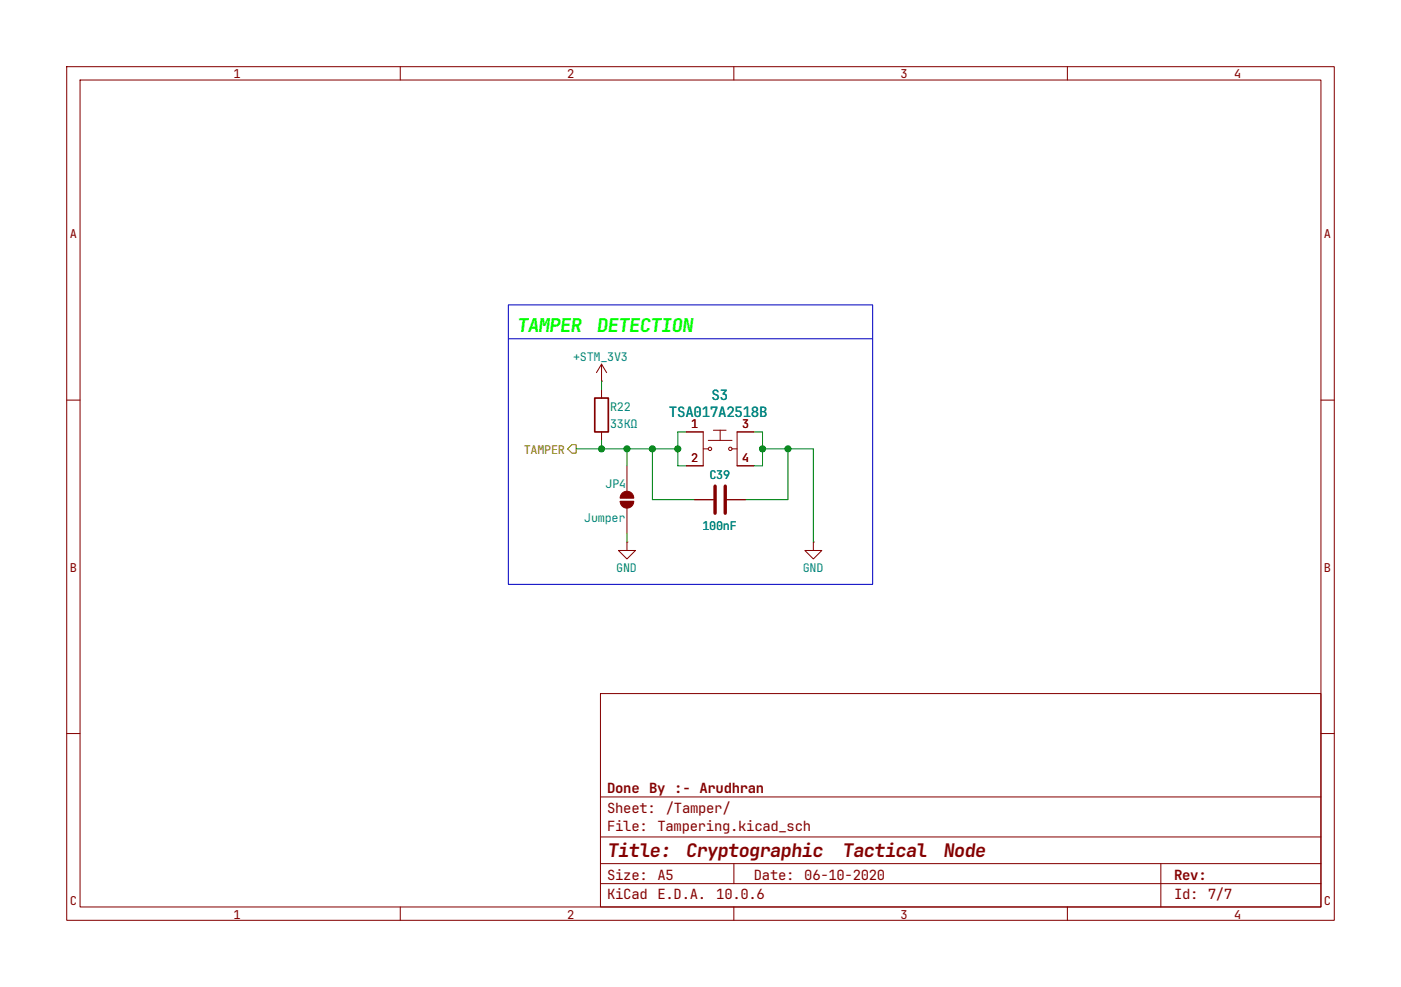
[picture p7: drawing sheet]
(kicad_sch
 (version 20260306)
 (generator "eeschema")
 (generator_version "10.0")
 (paper "A5")
 (title_block
  (title "Cryptographic Tactical Node")
  (date "06-10-2020")
  (company "Done By :- Arudhran"))
 (lib_symbols
  (symbol "Device:C"
   (pin_numbers (hide yes))
   (pin_names
    (offset 0.254)) (exclude_from_sim no) (in_bom yes) (on_board yes)
   (in_pos_files yes)
   (duplicate_pin_numbers_are_jumpers no)
   (property "Reference" "C" (at 0.635 2.54 0) (show_name no) (do_not_autoplace no) (effects (font (size 1.27 1.27)) (justify left)))
   (property "Value" "C" (at 0.635 -2.54 0) (show_name no) (do_not_autoplace no) (effects (font (size 1.27 1.27)) (justify left)))
   (property "Footprint" "" (at 0.9652 -3.81 0) (show_name no) (do_not_autoplace no) (hide yes) (effects (font (size 1.27 1.27))))
   (property "Datasheet" "" (at 0 0 0) (show_name no) (do_not_autoplace no) (hide yes) (effects (font (size 1.27 1.27))))
   (property "Description" "Unpolarized capacitor" (at 0 0 0) (show_name no) (do_not_autoplace no) (hide yes) (effects (font (size 1.27 1.27))))
   (symbol "C_0_1"
    (polyline (pts (xy -2.032 0.762) (xy 2.032 0.762)) (stroke (width 0.508) (type default)) (fill (type none)))
    (polyline (pts (xy -2.032 -0.762) (xy 2.032 -0.762)) (stroke (width 0.508) (type default)) (fill (type none))))
   (symbol "C_1_1"
    (pin passive line (at 0 3.81 270) (length 2.794) (name "" (effects (font (size 1.27 1.27)))) (number "1" (effects (font (size 1.27 1.27)))))
    (pin passive line (at 0 -3.81 90) (length 2.794) (name "" (effects (font (size 1.27 1.27)))) (number "2" (effects (font (size 1.27 1.27))))))
   (embedded_fonts no))
  (symbol "Device:R"
   (pin_numbers (hide yes))
   (pin_names
    (offset 0)) (exclude_from_sim no) (in_bom yes) (on_board yes)
   (in_pos_files yes)
   (duplicate_pin_numbers_are_jumpers no)
   (property "Reference" "R" (at 2.032 0 90) (show_name no) (do_not_autoplace no) (effects (font (size 1.27 1.27))))
   (property "Value" "R" (at 0 0 90) (show_name no) (do_not_autoplace no) (effects (font (size 1.27 1.27))))
   (property "Footprint" "" (at -1.778 0 90) (show_name no) (do_not_autoplace no) (hide yes) (effects (font (size 1.27 1.27))))
   (property "Datasheet" "" (at 0 0 0) (show_name no) (do_not_autoplace no) (hide yes) (effects (font (size 1.27 1.27))))
   (property "Description" "Resistor" (at 0 0 0) (show_name no) (do_not_autoplace no) (hide yes) (effects (font (size 1.27 1.27))))
   (symbol "R_0_1"
    (rectangle (start -1.016 -2.54) (end 1.016 2.54) (stroke (width 0.254) (type default)) (fill (type none))))
   (symbol "R_1_1"
    (pin passive line (at 0 3.81 270) (length 1.27) (name "" (effects (font (size 1.27 1.27)))) (number "1" (effects (font (size 1.27 1.27)))))
    (pin passive line (at 0 -3.81 90) (length 1.27) (name "" (effects (font (size 1.27 1.27)))) (number "2" (effects (font (size 1.27 1.27))))))
   (embedded_fonts no))
  (symbol "SolderJumper_2_Open_1"
   (pin_numbers (hide yes))
   (pin_names
    (offset 0) (hide yes)) (exclude_from_sim no) (in_bom no) (on_board yes)
   (in_pos_files yes)
   (duplicate_pin_numbers_are_jumpers no)
   (property "Reference" "JP" (at 0 2.032 0) (show_name no) (do_not_autoplace no) (effects (font (size 1.27 1.27))))
   (property "Value" "SolderJumper_2_Open" (at 0 -2.54 0) (show_name no) (do_not_autoplace no) (effects (font (size 1.27 1.27))))
   (property "Footprint" "" (at 0 0 0) (show_name no) (do_not_autoplace no) (hide yes) (effects (font (size 1.27 1.27))))
   (property "Datasheet" "" (at 0 -7.62 0) (show_name no) (do_not_autoplace no) (hide yes) (effects (font (size 1.27 1.27))))
   (property "Description" "Solder Jumper, 2-pole, open" (at 0 -5.08 0) (show_name no) (do_not_autoplace no) (hide yes) (effects (font (size 1.27 1.27))))
   (symbol "SolderJumper_2_Open_1_0_1"
    (polyline (pts (xy -0.254 1.016) (xy -0.254 -1.016)) (stroke (width 0.1524) (type default)) (fill (type none)))
    (arc (start -0.254 -1.016) (mid -1.2656 0) (end -0.254 1.016) (stroke (width 0.1524) (type default)) (fill (type outline)))
    (arc (start 0.254 1.016) (mid 1.2656 0) (end 0.254 -1.016) (stroke (width 0.1524) (type default)) (fill (type outline)))
    (polyline (pts (xy 0.254 1.016) (xy 0.254 -1.016)) (stroke (width 0.1524) (type default)) (fill (type none))))
   (symbol "SolderJumper_2_Open_1_1_1"
    (pin passive line (at -5.08 0 0) (length 3.81) (name "A" (effects (font (size 1.27 1.27)))) (number "1" (effects (font (size 1.27 1.27)))))
    (pin passive line (at 5.08 0 180) (length 3.81) (name "B" (effects (font (size 1.27 1.27)))) (number "2" (effects (font (size 1.27 1.27))))))
   (embedded_fonts no))
  (symbol "dk_Tactile-Switches:B3F-1000"
   (pin_names
    (offset 1.016)) (exclude_from_sim no) (in_bom yes) (on_board yes)
   (in_pos_files yes)
   (duplicate_pin_numbers_are_jumpers no)
   (property "Reference" "S" (at 0 5.08 0) (show_name no) (do_not_autoplace no) (effects (font (size 1.524 1.524))))
   (property "Value" "B3F-1000" (at 0 -5.08 0) (show_name no) (do_not_autoplace no) (effects (font (size 1.524 1.524))))
   (property "Footprint" "digikey-footprints:Switch_Tactile_THT_B3F-1xxx" (at 5.08 5.08 0) (show_name no) (do_not_autoplace no) (hide yes) (effects (font (size 1.524 1.524)) (justify left)))
   (property "Datasheet" "https://omronfs.omron.com/en_US/ecb/products/pdf/en-b3f.pdf" (at 5.08 7.62 0) (show_name no) (do_not_autoplace no) (hide yes) (effects (font (size 1.524 1.524)) (justify left)))
   (property "Description" "SWITCH TACTILE SPST-NO 0.05A 24V" (at 0 0 0) (show_name no) (do_not_autoplace no) (hide yes) (effects (font (size 1.27 1.27))))
   (property "Digi-Key_PN" "SW400-ND" (at 5.08 10.16 0) (show_name no) (do_not_autoplace no) (hide yes) (effects (font (size 1.524 1.524)) (justify left)))
   (property "MPN" "B3F-1000" (at 5.08 12.7 0) (show_name no) (do_not_autoplace no) (hide yes) (effects (font (size 1.524 1.524)) (justify left)))
   (property "Category" "Switches" (at 5.08 15.24 0) (show_name no) (do_not_autoplace no) (hide yes) (effects (font (size 1.524 1.524)) (justify left)))
   (property "Family" "Tactile Switches" (at 5.08 17.78 0) (show_name no) (do_not_autoplace no) (hide yes) (effects (font (size 1.524 1.524)) (justify left)))
   (property "DK_Datasheet_Link" "https://omronfs.omron.com/en_US/ecb/products/pdf/en-b3f.pdf" (at 5.08 20.32 0) (show_name no) (do_not_autoplace no) (hide yes) (effects (font (size 1.524 1.524)) (justify left)))
   (property "DK_Detail_Page" "/product-detail/en/omron-electronics-inc-emc-div/B3F-1000/SW400-ND/33150" (at 5.08 22.86 0) (show_name no) (do_not_autoplace no) (hide yes) (effects (font (size 1.524 1.524)) (justify left)))
   (property "Description_1" "SWITCH TACTILE SPST-NO 0.05A 24V" (at 5.08 25.4 0) (show_name no) (do_not_autoplace no) (hide yes) (effects (font (size 1.524 1.524)) (justify left)))
   (property "Manufacturer" "Omron Electronics Inc-EMC Div" (at 5.08 27.94 0) (show_name no) (do_not_autoplace no) (hide yes) (effects (font (size 1.524 1.524)) (justify left)))
   (property "Status" "Active" (at 5.08 30.48 0) (show_name no) (do_not_autoplace no) (hide yes) (effects (font (size 1.524 1.524)) (justify left)))
   (symbol "B3F-1000_0_1"
    (polyline (pts (xy -2.54 2.54) (xy -2.54 -2.54)) (stroke (width 0) (type solid)) (fill (type none)))
    (polyline (pts (xy -1.778 1.27) (xy 1.778 1.27)) (stroke (width 0) (type solid)) (fill (type none)))
    (polyline (pts (xy -1.778 0) (xy -2.54 0)) (stroke (width 0) (type solid)) (fill (type none)))
    (circle (center -1.524 0) (radius 0.254) (stroke (width 0) (type solid)) (fill (type none)))
    (circle (center 1.524 0) (radius 0.254) (stroke (width 0) (type solid)) (fill (type none)))
    (polyline (pts (xy 2.54 0) (xy 1.778 0)) (stroke (width 0) (type solid)) (fill (type none)))
    (polyline (pts (xy 2.54 -2.54) (xy 2.54 2.54)) (stroke (width 0) (type solid)) (fill (type none))))
   (symbol "B3F-1000_1_1"
    (polyline (pts (xy -1.016 2.794) (xy 0.889 2.794)) (stroke (width 0) (type solid)) (fill (type none)))
    (polyline (pts (xy 0 2.794) (xy 0 1.27)) (stroke (width 0) (type solid)) (fill (type none)))
    (pin passive line (at -5.08 2.54 0) (length 2.54) (name "" (effects (font (size 1.27 1.27)))) (number "1" (effects (font (size 1.27 1.27)))))
    (pin passive line (at -5.08 -2.54 0) (length 2.54) (name "" (effects (font (size 1.27 1.27)))) (number "2" (effects (font (size 1.27 1.27)))))
    (pin passive line (at 5.08 2.54 180) (length 2.54) (name "" (effects (font (size 1.27 1.27)))) (number "3" (effects (font (size 1.27 1.27)))))
    (pin passive line (at 5.08 -2.54 180) (length 2.54) (name "" (effects (font (size 1.27 1.27)))) (number "4" (effects (font (size 1.27 1.27))))))
   (embedded_fonts no))
  (symbol "power:GND"
   (power global)
   (pin_numbers (hide yes))
   (pin_names
    (offset 0) (hide yes)) (exclude_from_sim no) (in_bom yes) (on_board yes)
   (in_pos_files yes)
   (duplicate_pin_numbers_are_jumpers no)
   (property "Reference" "#PWR" (at 0 -6.35 0) (show_name no) (do_not_autoplace no) (hide yes) (effects (font (size 1.27 1.27))))
   (property "Value" "GND" (at 0 -3.81 0) (show_name no) (do_not_autoplace no) (effects (font (size 1.27 1.27))))
   (property "Footprint" "" (at 0 0 0) (show_name no) (do_not_autoplace no) (hide yes) (effects (font (size 1.27 1.27))))
   (property "Datasheet" "" (at 0 0 0) (show_name no) (do_not_autoplace no) (hide yes) (effects (font (size 1.27 1.27))))
   (property "Description" "Power symbol creates a global label with name \"GND\" , ground" (at 0 0 0) (show_name no) (do_not_autoplace no) (hide yes) (effects (font (size 1.27 1.27))))
   (symbol "GND_0_1"
    (polyline (pts (xy 0 0) (xy 0 -1.27) (xy 1.27 -1.27) (xy 0 -2.54) (xy -1.27 -1.27) (xy 0 -1.27)) (stroke (width 0) (type default)) (fill (type none))))
   (symbol "GND_1_1"
    (pin power_in line (at 0 0 270) (length 0) (name "" (effects (font (size 1.27 1.27)))) (number "1" (effects (font (size 1.27 1.27))))))
   (embedded_fonts no))
  (symbol "power:VPP"
   (power global)
   (pin_numbers (hide yes))
   (pin_names
    (offset 0) (hide yes)) (exclude_from_sim no) (in_bom yes) (on_board yes)
   (in_pos_files yes)
   (duplicate_pin_numbers_are_jumpers no)
   (property "Reference" "#PWR" (at 0 -3.81 0) (show_name no) (do_not_autoplace no) (hide yes) (effects (font (size 1.27 1.27))))
   (property "Value" "VPP" (at 0 3.556 0) (show_name no) (do_not_autoplace no) (effects (font (size 1.27 1.27))))
   (property "Footprint" "" (at 0 0 0) (show_name no) (do_not_autoplace no) (hide yes) (effects (font (size 1.27 1.27))))
   (property "Datasheet" "" (at 0 0 0) (show_name no) (do_not_autoplace no) (hide yes) (effects (font (size 1.27 1.27))))
   (property "Description" "Power symbol creates a global label with name \"VPP\"" (at 0 0 0) (show_name no) (do_not_autoplace no) (hide yes) (effects (font (size 1.27 1.27))))
   (symbol "VPP_0_1"
    (polyline (pts (xy -0.762 1.27) (xy 0 2.54)) (stroke (width 0) (type default)) (fill (type none)))
    (polyline (pts (xy 0 2.54) (xy 0.762 1.27)) (stroke (width 0) (type default)) (fill (type none)))
    (polyline (pts (xy 0 0) (xy 0 2.54)) (stroke (width 0) (type default)) (fill (type none))))
   (symbol "VPP_1_1"
    (pin power_in line (at 0 0 90) (length 0) (name "" (effects (font (size 1.27 1.27)))) (number "1" (effects (font (size 1.27 1.27))))))
   (embedded_fonts no)))
 (rectangle
  (start 76.2 45.72)
  (end 130.81 87.63)
  (stroke (width 0) (type default))
  (fill (type none)))
 (text "TAMPER DETECTION"
  (exclude_from_sim no)
  (at 77.47 49.53 0)
  (effects (font (size 2.032 2.032)
    (bold yes)
    (italic yes) (color 0 255 0 1)) (justify left)))
 (junction
  (at 97.79 67.31)
  (diameter 0)
  (color 0 0 0 0))
 (junction
  (at 101.6 67.31)
  (diameter 0)
  (color 0 0 0 0))
 (junction
  (at 90.17 67.31)
  (diameter 0)
  (color 0 0 0 0))
 (junction
  (at 93.98 67.31)
  (diameter 0)
  (color 0 0 0 0))
 (junction
  (at 118.11 67.31)
  (diameter 0)
  (color 0 0 0 0))
 (junction
  (at 114.3 67.31)
  (diameter 0)
  (color 0 0 0 0))
 (wire
  (pts (xy 90.17 67.31) (xy 93.98 67.31))
  (stroke (width 0) (type default)))
 (wire
  (pts (xy 101.6 64.77) (xy 102.87 64.77))
  (stroke (width 0) (type default)))
 (wire
  (pts (xy 101.6 69.85) (xy 102.87 69.85))
  (stroke (width 0) (type default)))
 (wire
  (pts (xy 121.92 67.31) (xy 121.92 81.28))
  (stroke (width 0) (type default)))
 (wire
  (pts (xy 118.11 67.31) (xy 121.92 67.31))
  (stroke (width 0) (type default)))
 (wire
  (pts (xy 111.76 74.93) (xy 118.11 74.93))
  (stroke (width 0) (type default)))
 (polyline
  (pts (xy 76.2 50.8) (xy 130.81 50.8))
  (stroke (width 0) (type default)))
 (wire
  (pts (xy 93.98 67.31) (xy 93.98 69.85))
  (stroke (width 0) (type default)))
 (wire
  (pts (xy 114.3 64.77) (xy 114.3 67.31))
  (stroke (width 0) (type default)))
 (wire
  (pts (xy 101.6 64.77) (xy 101.6 67.31))
  (stroke (width 0) (type default)))
 (wire
  (pts (xy 114.3 69.85) (xy 113.03 69.85))
  (stroke (width 0) (type default)))
 (wire
  (pts (xy 114.3 67.31) (xy 118.11 67.31))
  (stroke (width 0) (type default)))
 (wire
  (pts (xy 104.14 74.93) (xy 97.79 74.93))
  (stroke (width 0) (type default)))
 (wire
  (pts (xy 86.36 67.31) (xy 90.17 67.31))
  (stroke (width 0) (type default)))
 (wire
  (pts (xy 114.3 67.31) (xy 114.3 69.85))
  (stroke (width 0) (type default)))
 (wire
  (pts (xy 90.17 57.15) (xy 90.17 58.42))
  (stroke (width 0) (type default)))
 (wire
  (pts (xy 118.11 74.93) (xy 118.11 67.31))
  (stroke (width 0) (type default)))
 (wire
  (pts (xy 93.98 80.01) (xy 93.98 81.28))
  (stroke (width 0) (type default)))
 (wire
  (pts (xy 97.79 74.93) (xy 97.79 67.31))
  (stroke (width 0) (type default)))
 (wire
  (pts (xy 114.3 64.77) (xy 113.03 64.77))
  (stroke (width 0) (type default)))
 (wire
  (pts (xy 101.6 67.31) (xy 101.6 69.85))
  (stroke (width 0) (type default)))
 (wire
  (pts (xy 97.79 67.31) (xy 101.6 67.31))
  (stroke (width 0) (type default)))
 (wire
  (pts (xy 90.17 66.04) (xy 90.17 67.31))
  (stroke (width 0) (type default)))
 (wire
  (pts (xy 93.98 67.31) (xy 97.79 67.31))
  (stroke (width 0) (type default)))
 (hierarchical_label "TAMPER"
  (shape output)
  (at 86.36 67.31 180)
  (effects (font (size 1.27 1.27)) (justify right)))
 (symbol
  (lib_id "Device:R")
  (at 90.17 62.23 0)
  (unit 1)
  (body_style 1)
  (exclude_from_sim no)
  (in_bom yes)
  (on_board yes)
  (in_pos_files yes)
  (dnp no)
  (property "Reference" "R22" (at 91.44 60.96 0) (show_name no) (do_not_autoplace no) (effects (font (size 1.27 1.27)) (justify left)))
  (property "Value" "33KΩ" (at 91.44 63.5 0) (show_name no) (do_not_autoplace no) (effects (font (size 1.27 1.27)) (justify left)))
  (property "Footprint" "Resistor_SMD:R_0805_2012Metric_Pad1.20x1.40mm_HandSolder" (at 88.392 62.23 90) (hide yes) (show_name no) (do_not_autoplace no) (effects (font (size 1.27 1.27))))
  (property "Datasheet" "" (at 90.17 62.23 0) (hide yes) (show_name no) (do_not_autoplace no) (effects (font (size 1.27 1.27))))
  (property "Description" "Resistor" (at 90.17 62.23 0) (hide yes) (show_name no) (do_not_autoplace no) (effects (font (size 1.27 1.27))))
  (pin "1")
  (pin "2"))
 (symbol
  (lib_id "power:GND")
  (at 93.98 81.28 0)
  (unit 1)
  (body_style 1)
  (exclude_from_sim no)
  (in_bom yes)
  (on_board yes)
  (in_pos_files yes)
  (dnp no)
  (property "Reference" "#PWR086" (at 93.98 87.63 0) (hide yes) (show_name no) (do_not_autoplace no) (effects (font (size 1.27 1.27))))
  (property "Value" "GND" (at 93.98 85.09 0) (show_name no) (do_not_autoplace no) (effects (font (size 1.27 1.27))))
  (property "Footprint" "" (at 93.98 81.28 0) (hide yes) (show_name no) (do_not_autoplace no) (effects (font (size 1.27 1.27))))
  (property "Datasheet" "" (at 93.98 81.28 0) (hide yes) (show_name no) (do_not_autoplace no) (effects (font (size 1.27 1.27))))
  (property "Description" "Power symbol creates a global label with name \"GND\" , ground" (at 93.98 81.28 0) (hide yes) (show_name no) (do_not_autoplace no) (effects (font (size 1.27 1.27))))
  (pin "1"))
 (symbol
  (lib_id "Device:C")
  (at 107.95 74.93 90)
  (unit 1)
  (body_style 1)
  (exclude_from_sim no)
  (in_bom yes)
  (on_board yes)
  (in_pos_files yes)
  (dnp no)
  (property "Reference" "C39" (at 107.95 71.12 90) (show_name no) (do_not_autoplace no) (effects (font (size 1.27 1.27))))
  (property "Value" "100nF" (at 107.95 78.74 90) (show_name no) (do_not_autoplace no) (effects (font (size 1.27 1.27))))
  (property "Footprint" "Capacitor_SMD:C_0603_1608Metric_Pad1.08x0.95mm_HandSolder" (at 111.76 73.9648 0) (hide yes) (show_name no) (do_not_autoplace no) (effects (font (size 1.27 1.27))))
  (property "Datasheet" "" (at 107.95 74.93 0) (hide yes) (show_name no) (do_not_autoplace no) (effects (font (size 1.27 1.27))))
  (property "Description" "Unpolarized capacitor" (at 107.95 74.93 0) (hide yes) (show_name no) (do_not_autoplace no) (effects (font (size 1.27 1.27))))
  (pin "2")
  (pin "1"))
 (symbol
  (lib_name "SolderJumper_2_Open_1")
  (lib_id "Jumper:SolderJumper_2_Open")
  (at 93.98 74.93 270)
  (mirror x)
  (unit 1)
  (body_style 1)
  (exclude_from_sim no)
  (in_bom no)
  (on_board yes)
  (in_pos_files yes)
  (dnp no)
  (property "Reference" "JP4" (at 93.98 72.39 90) (show_name no) (do_not_autoplace no) (effects (font (size 1.27 1.27)) (justify right)))
  (property "Value" "Jumper" (at 93.98 77.47 90) (show_name no) (do_not_autoplace no) (effects (font (size 1.27 1.27)) (justify right)))
  (property "Footprint" "Jumper:SolderJumper-2_P1.3mm_Open_RoundedPad1.0x1.5mm" (at 93.98 74.93 0) (hide yes) (show_name no) (do_not_autoplace no) (effects (font (size 1.27 1.27))))
  (property "Datasheet" "" (at 86.36 74.93 0) (hide yes) (show_name no) (do_not_autoplace no) (effects (font (size 1.27 1.27))))
  (property "Description" "Solder Jumper, 2-pole, open" (at 88.9 74.93 0) (hide yes) (show_name no) (do_not_autoplace no) (effects (font (size 1.27 1.27))))
  (pin "2")
  (pin "1"))
 (symbol
  (lib_id "dk_Tactile-Switches:B3F-1000")
  (at 107.95 67.31 0)
  (unit 1)
  (body_style 1)
  (exclude_from_sim no)
  (in_bom yes)
  (on_board yes)
  (in_pos_files yes)
  (dnp no)
  (property "Reference" "S3" (at 107.95 59.055 0) (show_name no) (do_not_autoplace no) (effects (font (size 1.524 1.524))))
  (property "Value" "TSA017A2518B" (at 107.95 61.595 0) (show_name no) (do_not_autoplace no) (effects (font (size 1.524 1.524))))
  (property "Footprint" "TSA017A2518B:TSA017A2518B" (at 113.03 62.23 0) (hide yes) (show_name no) (do_not_autoplace no) (effects (font (size 1.524 1.524)) (justify left)))
  (property "Datasheet" "https://omronfs.omron.com/en_US/ecb/products/pdf/en-b3f.pdf" (at 113.03 59.69 0) (hide yes) (show_name no) (do_not_autoplace no) (effects (font (size 1.524 1.524)) (justify left)))
  (property "Description" "SWITCH TACTILE SPST-NO 0.05A 24V" (at 107.95 67.31 0) (hide yes) (show_name no) (do_not_autoplace no) (effects (font (size 1.27 1.27))))
  (property "Digi-Key_PN" "SW400-ND" (at 113.03 57.15 0) (hide yes) (show_name no) (do_not_autoplace no) (effects (font (size 1.524 1.524)) (justify left)))
  (property "MPN" "B3F-1000" (at 113.03 54.61 0) (hide yes) (show_name no) (do_not_autoplace no) (effects (font (size 1.524 1.524)) (justify left)))
  (property "Category" "Switches" (at 113.03 52.07 0) (hide yes) (show_name no) (do_not_autoplace no) (effects (font (size 1.524 1.524)) (justify left)))
  (property "Family" "Tactile Switches" (at 113.03 49.53 0) (hide yes) (show_name no) (do_not_autoplace no) (effects (font (size 1.524 1.524)) (justify left)))
  (property "DK_Datasheet_Link" "https://omronfs.omron.com/en_US/ecb/products/pdf/en-b3f.pdf" (at 113.03 46.99 0) (hide yes) (show_name no) (do_not_autoplace no) (effects (font (size 1.524 1.524)) (justify left)))
  (property "DK_Detail_Page" "/product-detail/en/omron-electronics-inc-emc-div/B3F-1000/SW400-ND/33150" (at 113.03 44.45 0) (hide yes) (show_name no) (do_not_autoplace no) (effects (font (size 1.524 1.524)) (justify left)))
  (property "Description_1" "SWITCH TACTILE SPST-NO 0.05A 24V" (at 113.03 41.91 0) (hide yes) (show_name no) (do_not_autoplace no) (effects (font (size 1.524 1.524)) (justify left)))
  (property "Manufacturer" "Omron Electronics Inc-EMC Div" (at 113.03 39.37 0) (hide yes) (show_name no) (do_not_autoplace no) (effects (font (size 1.524 1.524)) (justify left)))
  (property "Status" "Active" (at 113.03 36.83 0) (hide yes) (show_name no) (do_not_autoplace no) (effects (font (size 1.524 1.524)) (justify left)))
  (pin "3")
  (pin "4")
  (pin "2")
  (pin "1"))
 (symbol
  (lib_id "power:VPP")
  (at 90.17 57.15 0)
  (unit 1)
  (body_style 1)
  (exclude_from_sim no)
  (in_bom yes)
  (on_board yes)
  (in_pos_files yes)
  (dnp no)
  (property "Reference" "#PWR085" (at 90.17 60.96 0) (hide yes) (show_name no) (do_not_autoplace no) (effects (font (size 1.27 1.27))))
  (property "Value" "+STM_3V3" (at 90.17 53.34 0) (show_name no) (do_not_autoplace no) (effects (font (size 1.27 1.27))))
  (property "Footprint" "" (at 90.17 57.15 0) (hide yes) (show_name no) (do_not_autoplace no) (effects (font (size 1.27 1.27))))
  (property "Datasheet" "" (at 90.17 57.15 0) (hide yes) (show_name no) (do_not_autoplace no) (effects (font (size 1.27 1.27))))
  (property "Description" "Power symbol creates a global label with name \"VPP\"" (at 90.17 57.15 0) (hide yes) (show_name no) (do_not_autoplace no) (effects (font (size 1.27 1.27))))
  (pin "1"))
 (symbol
  (lib_id "power:GND")
  (at 121.92 81.28 0)
  (unit 1)
  (body_style 1)
  (exclude_from_sim no)
  (in_bom yes)
  (on_board yes)
  (in_pos_files yes)
  (dnp no)
  (property "Reference" "#PWR087" (at 121.92 87.63 0) (hide yes) (show_name no) (do_not_autoplace no) (effects (font (size 1.27 1.27))))
  (property "Value" "GND" (at 121.92 85.09 0) (show_name no) (do_not_autoplace no) (effects (font (size 1.27 1.27))))
  (property "Footprint" "" (at 121.92 81.28 0) (hide yes) (show_name no) (do_not_autoplace no) (effects (font (size 1.27 1.27))))
  (property "Datasheet" "" (at 121.92 81.28 0) (hide yes) (show_name no) (do_not_autoplace no) (effects (font (size 1.27 1.27))))
  (property "Description" "Power symbol creates a global label with name \"GND\" , ground" (at 121.92 81.28 0) (hide yes) (show_name no) (do_not_autoplace no) (effects (font (size 1.27 1.27))))
  (pin "1")))
